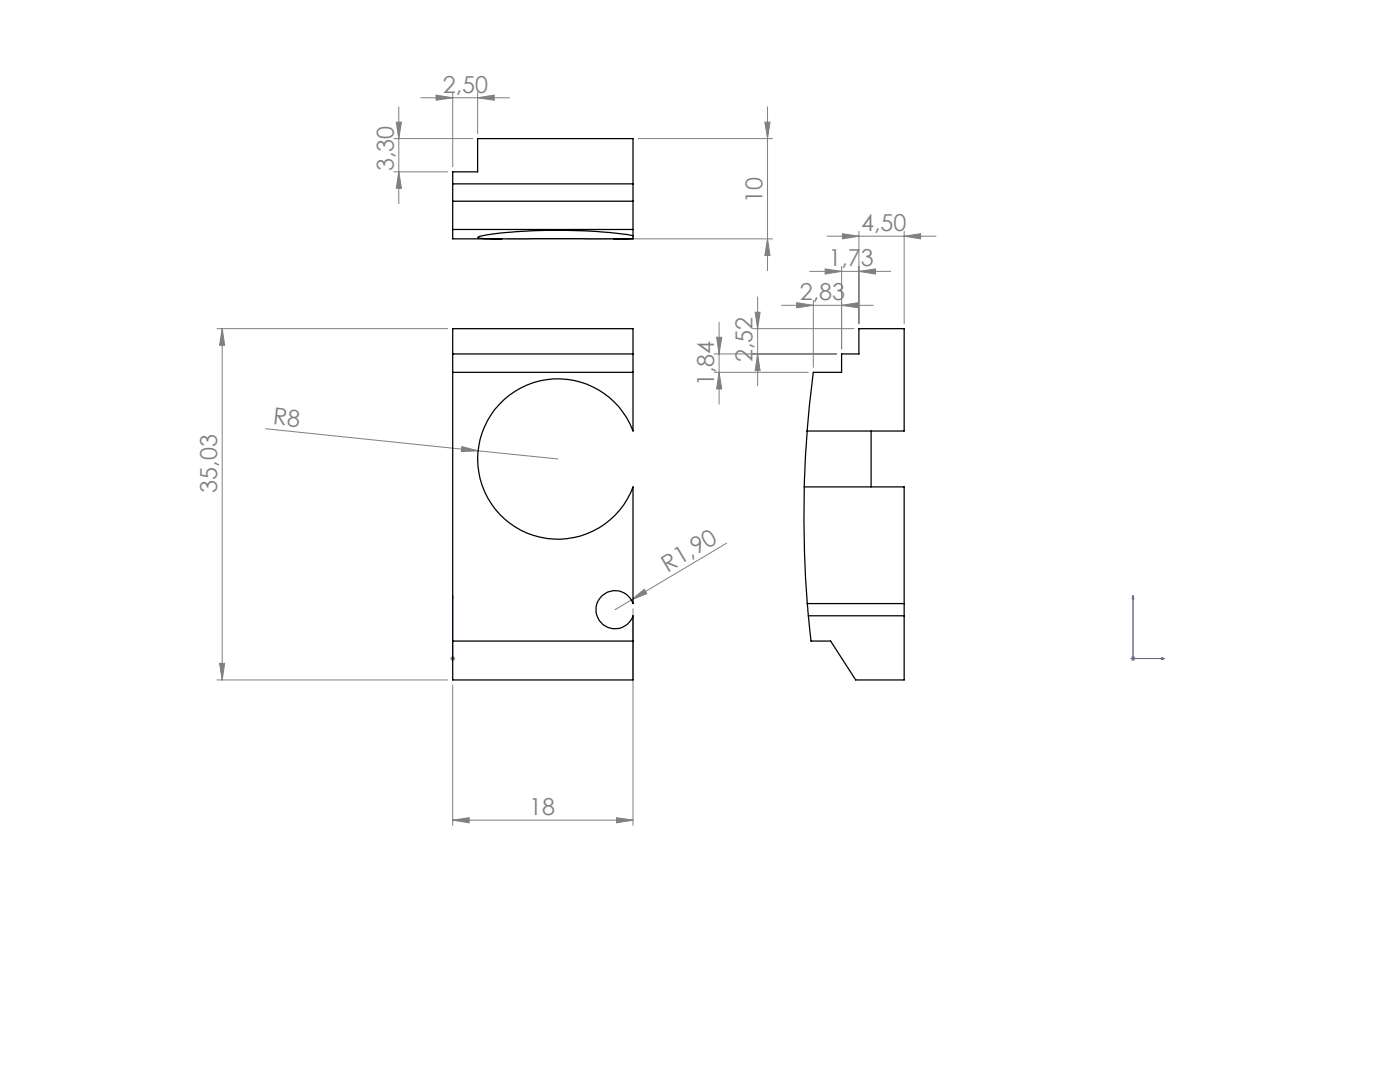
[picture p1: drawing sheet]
<svg xmlns="http://www.w3.org/2000/svg" width="279mm" height="216mm" viewBox="0 0 279 216" stroke-linecap="round" stroke-linejoin="round" font-family="sans-serif">
<path d="M90.3 118.9v.6v-.6M90.3 118.9v12.5M226.1 118.9l.2 .6h-.3zM226.1 118.9v12.5h6.3M90.3 131.3v.3zM90.3 131.4h.1M231.8 131.3l.6 .1-.6 .2z" fill="none" stroke="#00f" stroke-width=".2"/>
<g fill="none" stroke="#808080" stroke-width=".2">
<path d="M84 19.5h17.7M87 19l3.3 .5-3.3 .5zM90.3 18.5v14.8M95.3 19.5l3.3-.5v1zM95.3 18.5v8.2M78.6 27.7h15.7M78.6 34.3h10.7M79.1 24.4h1l-.5 3.3zM79.6 34.3l.5 3.3h-1zM79.6 21.3v19.3M127.4 27.7h26.8M152.6 24.4h1.1l-.5 3.3z"/>
<path d="M153.2 21.3v32.7M101.2 47.7h53M151.2 59.2v17.8M153.2 47.7l.5 3.3h-1.1zM161.6 54.2h16.2M162.3 59.9v13.4M164.7 53.7l3.3 .5-3.3 .5zM165.1 47.1h21.7M168 53.2v16.4M168.1 46.6l3.3 .5-3.3 .6zM171.4 54.2l3.3-.5v1zM171.4 46.1v18.5"/>
<path d="M180.4 47.1l3.3-.5v1.1zM180.4 46.1v18.5M43.3 65.6h46M44.3 65.6v70.1M44.3 65.6l.5 3.3h-1zM142.5 70.6h24.5M142.5 74.3h18.8M143 67.3h1l-.5 3.3zM143.5 64.3v16.3M143.5 74.3l.5 3.3h-1zM150.2 65.6h20.2M150.7 62.3h1l-.5 3.3z"/>
<path d="M151.2 70.6l.5 3.3h-1zM156 60.9h18.3M159 60.4l3.3 .5-3.3 .5zM168 60.9l3.3-.5v1zM53 85.5l42.4 4.5M92.2 89.1l3.2 .9-3.3 .1zM95.4 90l15.9 1.6M126 119.7l2.6-2.1 .5 .9zM126 119.7l-3.3 2M145 108.4l-19 11.3M43.3 135.7h46M43.8 132.4h1l-.5 3.3z"/>
<path d="M89.9 131.4h.9M90 131.1l.7 .7M90.3 130.9v1M90.3 136.7v28M90.7 131.1l-.7 .7M126.3 121.5v43.2M225.6 131.4h1M225.8 131.1l.7 .7M226.1 130.9v1M226.5 131.1l-.7 .7M90.3 163.7l3.3-.5v1zM90.3 163.7h36"/>
<path d="M123 163.2l3.3 .5-3.3 .5z"/>
</g>
<g fill="#00f">
<path d="M90.3 131.3v.3zM90.3 118.9v.6z"/>
<path d="M231.8 131.3l.6 .1-.6 .2zM226.1 118.9l.2 .6h-.3z"/>
</g>
<g fill="#808080">
<path d="M92.2 89.1l3.2 .9-3.3 .1z"/>
<path d="M126 119.7l2.6-2.1 .5 .9z"/>
<path d="M168 60.9l3.3-.5v1zM159 60.4l3.3 .5-3.3 .5z"/>
<path d="M171.4 54.2l3.3-.5v1zM164.7 53.7l3.3 .5-3.3 .5zM180.4 47.1l3.3-.5v1.1zM168.1 46.6l3.3 .5-3.3 .6z"/>
<path d="M90.3 163.7l3.3-.5v1zM123 163.2l3.3 .5-3.3 .5z"/>
<path d="M95.3 19.5l3.3-.5v1zM87 19l3.3 .5-3.3 .5z"/>
<path d="M44.3 65.6l.5 3.3h-1zM43.8 132.4h1l-.5 3.3zM150.7 62.3h1l-.5 3.3zM151.2 70.6l.5 3.3h-1zM143 67.3h1l-.5 3.3zM143.5 74.3l.5 3.3h-1z"/>
<path d="M152.6 24.4h1.1l-.5 3.3zM153.2 47.7l.5 3.3h-1.1zM79.1 24.4h1l-.5 3.3zM79.6 34.3l.5 3.3h-1z"/>
</g>
<g fill="none" stroke="#000" stroke-width=".25">
<path d="M90.3 36.7h36M90.3 45.8v1.9h9.9M90.3 45.8v-11.5h5v-6.6h31v18.1M90.3 40.1h36M90.3 45.8h36M126.3 47a104.9 104.9 0 0 0-30.5 .1l-.4 .3a8.9 8.9 0 0 0 3.5 .3l27.4-.1M126.3 45.8v1.2M126.3 47.1v.6h-3.8M90.3 74.3v53.6M90.3 74.3h36M90.3 74.3v-8.7h36v8.7M90.3 70.6h36"/>
<path d="M126.3 74.3v11.7a16 16 0 0 0-24.6-7.2 16 16 0 0 0 0 25.6 16 16 0 0 0 24.6-7.2v23.2a3.8 3.8 0 0 0-5.8-1.8 3.8 3.8 0 0 0 0 6.1 3.8 3.8 0 0 0 5.8-1.8v5M162.3 74.3h5.7v-3.7h3.4v-5h9v20.4h-19.3zM160.5 97.2a222.3 222.3 0 0 0 .6 23.2M160.5 97.2h19.9v23.2M161.1 86l-.6 11.2M173.8 86v11.2M90.3 127.9h36M90.3 127.9v7.8h36v-7.8M161.1 120.4l.2 2.5M161.1 120.4h19.3M161.3 122.9l.6 5h3.9l5 7.8h9.6v-12.8M161.3 122.9h19.1"/>
<path d="M180.4 120.4v2.5"/>
</g>
<g font-size="4.7" fill="#808080">
<text x="88.4" y="18.5">2,50</text>
<text x="78.6" y="34.2" transform="rotate(-90 78.6 34.2)">3,30</text>
<text x="152.2" y="40.6" transform="rotate(-90 152.2 40.6)">10</text>
<text x="171.9" y="46.1">4,50</text>
<text x="165.3" y="53.1">1,73</text>
<text x="159.6" y="59.9">2,83</text>
<text x="142.5" y="77" transform="rotate(-90 142.5 77)">1,84</text>
<text x="150.2" y="72.3" transform="rotate(-90 150.2 72.3)">2,52</text>
<text x="54.4" y="84.7" transform="rotate(6 54.4 84.7)">R8</text>
<text x="43.3" y="98.3" transform="rotate(-90 43.3 98.3)">35,03</text>
<text x="133.2" y="114.3" transform="rotate(-31 133.2 114.3)">R1,90</text>
<text x="105.6" y="162.6">18</text>
</g>
</svg>
